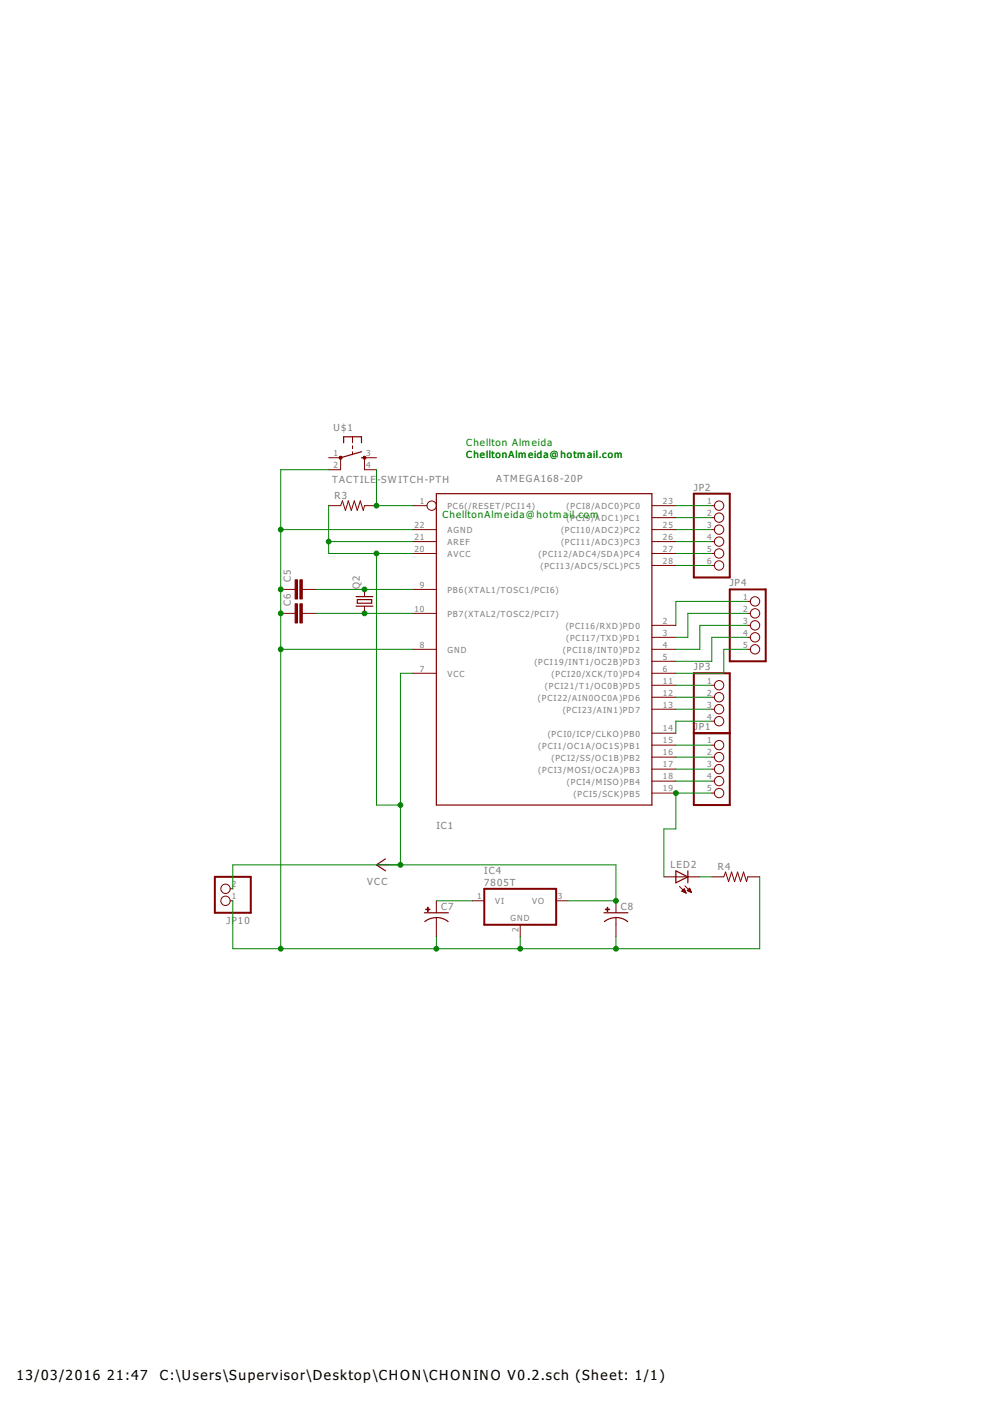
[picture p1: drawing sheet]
<svg xmlns="http://www.w3.org/2000/svg" width="210mm" height="297mm" viewBox="0 0 210 297" stroke-linecap="round" stroke-linejoin="round" font-family="sans-serif">
<g fill="none" stroke="#800000" stroke-width=".25">
<path d="M72.9 93.9v-1.3h3.7v1.3M76.6 97h.7M76.6 95.8l-4.4 1.2M92.5 104.7h45.7v66h-45.7zM75.5 126.5h3.6M75.5 128.5h3.6M75.8 127.1h3v.8h-3zM81.7 182.1l-1.9 1.3 1.9 1.2M90 193.5h5.1M90.1 195.4a4 4 0 0 1 4.9 0M128.1 193.5h5M128.1 195.4a4 4 0 0 1 5 0"/>
<path d="M143.3 184.6l2.5 1.3-2.5 1.3zM145.8 184.6v2.6"/>
</g>
<g fill="none" stroke="#800000" stroke-width=".21">
<path d="M69.7 97h2.5v2.6h-2.5M74.7 92.6v1.3M74.7 94.5v.6M74.7 95.8v.6M79.8 97h-2.5v2.6h2.5M69.7 107.2h2.5l.4-1 .6 2 .7-2 .6 2 .6-2 .7 2 .6-2 .6 2 .3-1h2.5M87.4 112.3h5.1M87.4 114.8h5.1M87.4 117.3h5.1M87.4 107.2h3.2M138.2 112.3h5.1M138.2 114.8h5.1"/>
<path d="M138.2 117.3h5.1M138.2 119.9h5.1M138.2 109.7h5.1M138.2 107.2h5.1M150.9 112.3h.6M150.9 114.8h.6M150.9 117.3h.6M150.9 119.9h.6M150.9 109.7h.6M150.9 107.2h.6M59.5 130h3.1M59.5 125h3.1"/>
<path d="M64.1 130h3M64.1 125h3M77.3 125v1.5M77.3 128.5v1.5M87.4 130h5.1M87.4 125h5.1M87.4 137.7h5.1M138.2 137.7h5.1M138.2 135.1h5.1M138.2 132.6h5.1M158.5 130h.6M158.5 137.7h.6"/>
<path d="M158.5 135.1h.6M158.5 132.6h.6M158.5 127.5h.6M87.4 142.7h5.1M138.2 142.7h5.1M138.2 158h5.1M138.2 155.4h5.1M138.2 150.4h5.1M138.2 147.8h5.1M138.2 145.3h5.1M138.2 140.2h5.1M150.9 158h.6"/>
<path d="M150.9 150.4h.6M150.9 147.8h.6M150.9 145.3h.6M150.9 152.9h.6M138.2 168.1h5.1M138.2 165.6h5.1M138.2 163.1h5.1M138.2 160.5h5.1M150.9 168.1h.6M150.9 165.6h.6M150.9 163.1h.6M150.9 160.5h.6"/>
<path d="M48.8 191h.6M48.8 188.4h.6M79.8 183.4h2.6M92.5 191v2.5M92.5 194.5v4.1M100.1 191h2.6M110.3 196.1v2.5M117.9 191h2.6M130.6 191v2.5M130.6 194.5v4.1M140.8 185.9h7.6M144.1 187.9l1.4 1.4"/>
<path d="M144.6 189l.5-.6 .4 .9zM144.6 189h.7M144.7 188.8h.5M144.8 188.7h.4M144.9 189.1h.5M144.9 188.6h.2M145.1 188.5h.1M145.2 189.2h.2M145.2 187.8l1.4 1.4M145.4 189.3h.1M145.7 188.8l.5-.5 .4 .9zM145.8 188.8h.7"/>
<path d="M145.8 188.7h.6M145.9 188.6h.4M146 189h.5M146 188.5h.3M146.2 188.4h.1M146.3 189.1h.2M146.6 189.2h.1M150.9 185.9h2.6l.3-1 .7 2 .6-2 .6 2 .7-2 .6 2 .6-2 .7 2 .2-1h2.6"/>
<circle cx="91.5" cy="107.2" r=".99"/>
<circle cx="152.5" cy="119.9" r=".99"/>
<circle cx="152.5" cy="107.2" r=".99"/>
<circle cx="152.5" cy="109.7" r=".99"/>
<circle cx="152.5" cy="112.3" r=".99"/>
<circle cx="152.5" cy="114.8" r=".99"/>
<circle cx="152.5" cy="117.3" r=".99"/>
<circle cx="160.1" cy="127.5" r=".99"/>
<circle cx="160.1" cy="135.1" r=".99"/>
<circle cx="160.1" cy="130" r=".99"/>
<circle cx="160.1" cy="132.6" r=".99"/>
<circle cx="160.1" cy="137.7" r=".99"/>
<circle cx="152.5" cy="147.8" r=".99"/>
<circle cx="152.5" cy="150.4" r=".99"/>
<circle cx="152.5" cy="145.3" r=".99"/>
<circle cx="152.5" cy="152.9" r=".99"/>
<circle cx="152.5" cy="158" r=".99"/>
<circle cx="152.5" cy="163.1" r=".99"/>
<circle cx="152.5" cy="160.5" r=".99"/>
<circle cx="152.5" cy="165.6" r=".99"/>
<circle cx="152.5" cy="168.1" r=".99"/>
<circle cx="47.8" cy="191" r=".99"/>
<circle cx="47.8" cy="188.4" r=".99"/>
</g>
<path d="M147.1 104.7h7.6v17.7h-7.6zM154.7 125h7.6v15.2h-7.6zM147.1 142.7h7.6v28h-7.6zM147.1 155.4h7.6M45.6 185.9h7.6v7.6h-7.6zM102.7 188.4h15.2v7.7h-15.2z" fill="none" stroke="#800000" stroke-width=".42"/>
<g fill="#800000" stroke="#800000" stroke-width=".21">
<path d="M63.6 122.9h.5v4.1h-.5z"/>
<path d="M62.6 122.9h.5v4.1h-.5z"/>
<path d="M63.6 128h.5v4.1h-.5z"/>
<path d="M62.6 128h.5v4.1h-.5z"/>
<path d="M90.3 192.7h.9v.2h-.9z"/>
<path d="M90.7 192.4h.1v.9h-.1z"/>
<path d="M128.4 192.7h.8v.2h-.8z"/>
<path d="M128.7 192.4h.2v.9h-.2z"/>
</g>
<g fill="#800000" stroke="#800000" stroke-width=".21">
<path d="M72 96.8h.5v.5h-.5z" fill-rule="evenodd"/>
<circle cx="77.3" cy="97" r=".33"/>
</g>
<g fill="none" stroke="#008000" stroke-width=".21">
<path d="M69.7 99.6h-10.2v101.5M79.8 99.6v7.6h7.6M59.5 112.3h27.9M69.7 114.8h17.7M69.7 107.2v10.1h17.7M79.8 117.3v53.4h5.1M143.3 107.2h7.6M143.3 109.7h7.6M143.3 112.3h7.6M143.3 114.8h7.6M143.3 117.3h7.6M143.3 119.9h7.6"/>
<path d="M59.5 137.7h27.9M67.1 130h20.3M67.1 125h20.3M158.5 127.5h-15.2v5.1M158.5 130h-12.7v5.1h-2.5M158.5 135.1h-7.6v5.1h-7.6M158.5 132.6h-10.1v5.1h-5.1M158.5 137.7h-5v5h-10.2M87.4 142.7h-2.5v40.7M143.3 158h7.6M143.3 145.3h7.6M143.3 147.8h7.6"/>
<path d="M143.3 150.4h7.6M150.9 152.9h-7.6v2.5M143.3 160.5h7.6M143.3 163.1h7.6M143.3 165.6h7.6M150.9 168.1h-7.6v7.6h-2.5v10.2M49.4 188.4v-5h81.2v7.6h-10.1M92.5 191h7.6M92.5 198.6v2.5M110.3 198.6v2.5M130.6 198.6v2.5M148.4 185.9h2.5"/>
<path d="M161.1 185.9v15.2h-111.7v-10.1"/>
</g>
<g fill="#008000" stroke="#008000" stroke-width=".21">
<circle cx="130.6" cy="191" r=".51"/>
<circle cx="84.9" cy="183.4" r=".51"/>
<circle cx="84.9" cy="170.7" r=".51"/>
<circle cx="69.7" cy="114.8" r=".51"/>
<circle cx="79.8" cy="117.3" r=".51"/>
<circle cx="77.3" cy="125" r=".51"/>
<circle cx="77.3" cy="130" r=".51"/>
<circle cx="79.8" cy="107.2" r=".51"/>
<circle cx="59.5" cy="130" r=".51"/>
<circle cx="59.5" cy="125" r=".51"/>
<circle cx="59.5" cy="112.3" r=".51"/>
<circle cx="110.3" cy="201.1" r=".51"/>
<circle cx="92.5" cy="201.1" r=".51"/>
<circle cx="130.6" cy="201.1" r=".51"/>
<circle cx="59.5" cy="137.7" r=".51"/>
<circle cx="59.5" cy="201.1" r=".51"/>
<circle cx="143.3" cy="168.1" r=".51"/>
</g>
<g font-size="3.5">
<text x="3.5" y="292.5">13/03/2016</text>
<text x="22.7" y="292.5">21:47</text>
<text x="33.9" y="292.5">C:\Users\Supervisor\Desktop\CHON\CHONINO V0.2.sch (Sheet: 1/1)</text>
</g>
<g font-size="2.5" fill="#808080">
<text x="70.7" y="91.5">U$1</text>
<text x="70.4" y="102.4">TACTILE</text>
<text x="70.9" y="105.7">R3</text>
<text x="79.9" y="102.4">-SWITCH-PTH</text>
<text x="105.2" y="102.1">ATMEGA168-20P</text>
<text x="147.1" y="104">JP2</text>
<text x="61.7" y="123.5" transform="rotate(-90 61.7 123.5)">C5</text>
<text x="76.3" y="125" transform="rotate(-90 76.3 125)">Q2</text>
<text x="154.7" y="124.3">JP4</text>
<text x="61.7" y="128.5" transform="rotate(-90 61.7 128.5)">C6</text>
<text x="147.1" y="142.1">JP3</text>
<text x="147.1" y="154.8">JP1</text>
<text x="92.5" y="175.8">IC1</text>
<text x="102.7" y="185.3">IC4</text>
<text x="142.2" y="184.1">LED2</text>
<text x="152.2" y="184.4">R4</text>
<text x="77.9" y="187.7">VCC</text>
<text x="102.7" y="187.8">7805T</text>
<text x="48" y="195.9">JP10</text>
<text x="93.5" y="192.9">C7</text>
<text x="131.6" y="192.9">C8</text>
</g>
<g font-size="2.5" fill="#008000">
<text x="98.9" y="94.5">Chellton Almeida</text>
<text x="98.9" y="97">ChelltonAlmeida@hotmail.com</text>
<text x="93.8" y="109.7">ChelltonAlmeida@hotmail.com</text>
</g>
<g font-size="2.1" fill="#808080">
<text x="70.7" y="96.7">1</text>
<text x="70.7" y="99.2">2</text>
<text x="77.6" y="96.7">3</text>
<text x="77.6" y="99.2">4</text>
<text x="89" y="106.8">1</text>
<text x="94.9" y="108">PC6(/RESET/PCI14)</text>
<text x="120.1" y="108">(PCI8/ADC0)PC0</text>
<text x="140.6" y="106.8">23</text>
<text x="150" y="106.8">1</text>
<text x="87.9" y="111.9">22</text>
<text x="94.9" y="113">AGND</text>
<text x="119" y="113">(PCI10/ADC2)PC2</text>
<text x="120.1" y="110.5">(PCI9/ADC1)PC1</text>
<text x="140.6" y="111.9">25</text>
<text x="140.6" y="109.4">24</text>
<text x="150" y="109.4">2</text>
<text x="150" y="111.9">3</text>
<text x="87.9" y="114.5">21</text>
<text x="87.9" y="117">20</text>
<text x="94.9" y="115.6">AREF</text>
<text x="94.9" y="118.1">AVCC</text>
<text x="114.2" y="118.1">(PCI12/ADC4/SDA)PC4</text>
<text x="119" y="115.6">(PCI11/ADC3)PC3</text>
<text x="140.6" y="119.5">28</text>
<text x="140.6" y="117">27</text>
<text x="140.6" y="114.5">26</text>
<text x="150" y="114.5">4</text>
<text x="150" y="117">5</text>
<text x="150" y="119.5">6</text>
<text x="89" y="124.6">9</text>
<text x="94.9" y="125.7">PB6(XTAL1/TOSC1/PCI6)</text>
<text x="114.6" y="120.7">(PCI13/ADC5/SCL)PC5</text>
<text x="87.9" y="129.7">10</text>
<text x="94.9" y="130.8">PB7(XTAL2/TOSC2/PCI7)</text>
<text x="157.6" y="127.2">1</text>
<text x="157.6" y="129.7">2</text>
<text x="89" y="137.3">8</text>
<text x="119.9" y="133.4">(PCI16/RXD)PD0</text>
<text x="120" y="135.9">(PCI17/TXD)PD1</text>
<text x="140.6" y="137.3">4</text>
<text x="140.6" y="134.8">3</text>
<text x="140.6" y="132.2">2</text>
<text x="157.6" y="132.2">3</text>
<text x="157.6" y="134.8">4</text>
<text x="157.6" y="137.3">5</text>
<text x="89" y="142.4">7</text>
<text x="94.9" y="138.4">GND</text>
<text x="94.9" y="143.5">VCC</text>
<text x="113.3" y="141">(PCI19/INT1/OC2B)PD3</text>
<text x="117" y="143.5">(PCI20/XCK/T0)PD4</text>
<text x="119.4" y="138.4">(PCI18/INT0)PD2</text>
<text x="140.6" y="142.4">6</text>
<text x="140.6" y="139.9">5</text>
<text x="114.1" y="148.6">(PCI22/AIN0OC0A)PD6</text>
<text x="115.5" y="146">(PCI21/T1/OC0B)PD5</text>
<text x="140.6" y="147.5">12</text>
<text x="140.6" y="144.9">11</text>
<text x="150" y="144.9">1</text>
<text x="150" y="147.5">2</text>
<text x="119.3" y="151.1">(PCI23/AIN1)PD7</text>
<text x="140.6" y="155.1">14</text>
<text x="140.6" y="150">13</text>
<text x="150" y="150">3</text>
<text x="150" y="152.5">4</text>
<text x="114.1" y="158.7">(PCI1/OC1A/OC1S)PB1</text>
<text x="116.1" y="156.2">(PCI0/ICP/CLKO)PB0</text>
<text x="116.9" y="161.3">(PCI2/SS/OC1B)PB2</text>
<text x="140.6" y="160.2">16</text>
<text x="140.6" y="157.6">15</text>
<text x="150" y="157.6">1</text>
<text x="150" y="160.2">2</text>
<text x="114.1" y="163.8">(PCI3/MOSI/OC2A)PB3</text>
<text x="120.2" y="166.4">(PCI4/MISO)PB4</text>
<text x="140.6" y="167.8">19</text>
<text x="140.6" y="165.2">18</text>
<text x="140.6" y="162.7">17</text>
<text x="150" y="162.7">3</text>
<text x="150" y="165.2">4</text>
<text x="150" y="167.8">5</text>
<text x="121.6" y="168.9">(PCI5/SCK)PB5</text>
<text x="49.2" y="190.6">1</text>
<text x="49.2" y="188.1">2</text>
<text x="101.2" y="190.6">1</text>
<text x="105" y="191.8">VI</text>
<text x="112.8" y="191.8">VO</text>
<text x="118.3" y="190.6">3</text>
<text x="108.3" y="195.3">GND</text>
<text x="109.9" y="197.6" transform="rotate(-90 109.9 197.6)">2</text>
</g>
</svg>
